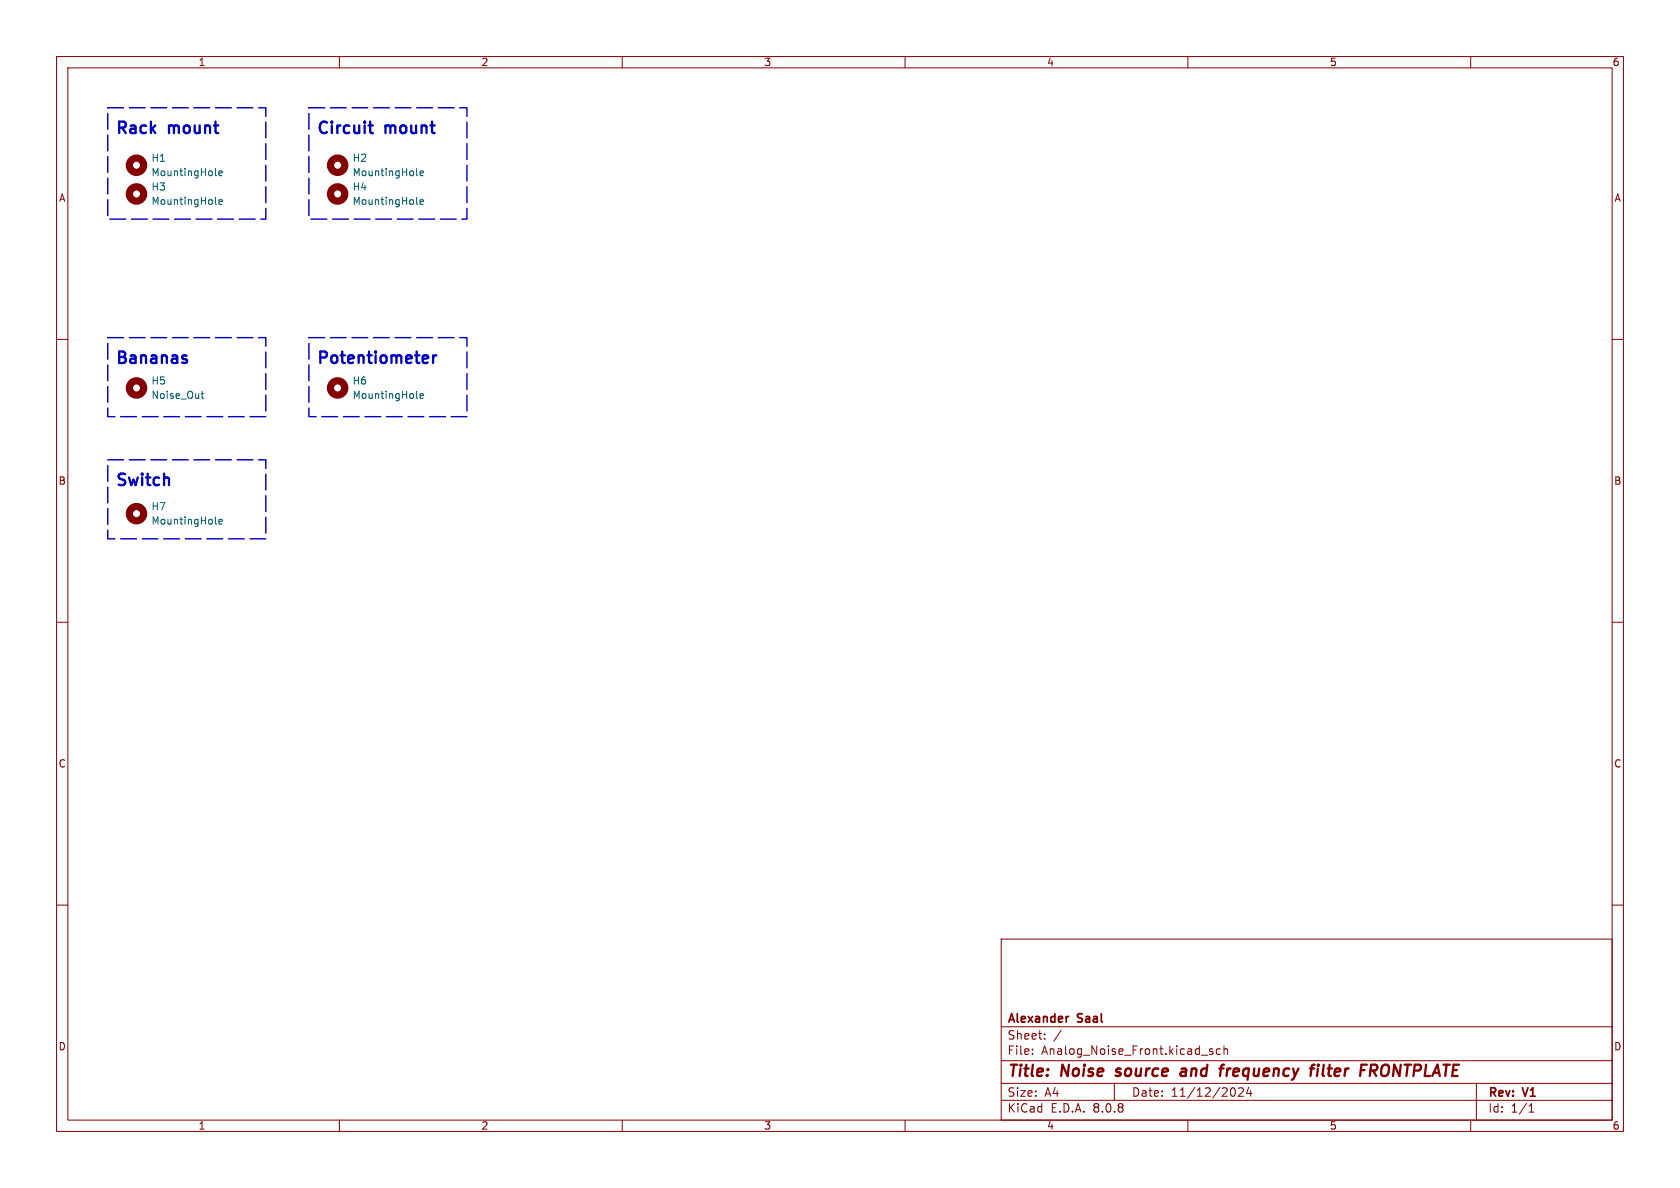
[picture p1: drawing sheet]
<svg xmlns="http://www.w3.org/2000/svg" width="297mm" height="210mm" viewBox="0 0 297 210" stroke-linecap="round" stroke-linejoin="round" font-family="sans-serif">
<g fill="none" stroke="#840000" stroke-width=".18">
<path d="M10 10h277v190h-277zM12 12h273v186h-273zM60 10v2M110 10v2M160 10v2M210 10v2M260 10v2M10 60h2M285 60h2M10 110h2M285 110h2M10 160h2"/>
<path d="M177 166h108v32h-108zM285 160h2M60 198v2M110 198v2M160 198v2M177 194.5h108M177 191.5h108M177 187.5h108M177 181.5h108M182.5 186.3v.1M182.5 185.5v.1M184.7 183.6v.1"/>
<path d="M184.7 182.8v.1M187.6 182.1l-1.3 2M197 191.5v3M210 198v2M214.4 185.5l-.4-.1-.2 .2 .1 .2 .5 .2v.3h-.6M215.7 185.5l-.4-.1-.3 .3v.4l.2 .2h.5M216.4 185.5l.2-.1 .4 .1v.9M216.4 184.9v1.5M218.2 192.4l.2 .8-.2 .5-.2 .1M219.7 192.4v.5l-.8 .9h.9M220.7 192.2l-.3 1.1h.9M221.1 192.8v1"/>
<path d="M260 198v2M261 191.5v6.5M270.3 196.6h.9M270.3 195.5l.4-.4v1.5"/>
</g>
<g fill="none" stroke="#840000" stroke-width=".4">
<path d="M197.2 190.1l.2 .1M197.5 189l-.2 .3 .1 .1M208.9 189l.2-.1 .5 .1M209.7 189.4h-.7a.4 .4 0 0 0-.3 .4 .4 .4 0 0 0 .2 .4l.7-.1M217 188.9l-.2 1.3M217.6 188.9l-.4 .1-.3 .3M233 188.9l-.2 1.3M233.1 188.2v.2M233.1 188.2l-.1 .1 .1 .1M233.1 188.2l.1 .1-.1 .1M234 188.2l-.2 1.7 .3 .3M242.3 189.3h.7a.55 .55 0 0 0 .5-.5 .55 .55 0 0 0-.3-.6h-.8l-.2 2"/>
<path d="M242.8 189.3l.5 .9"/>
</g>
<path d="M188.8 179.7h.1" fill="none" stroke="#840000" stroke-width=".3"/>
<g fill="none" stroke="#840000" stroke-width="1.3">
<circle cx="24.1" cy="29.2" r="1.27"/>
<circle cx="24.1" cy="34.3" r="1.27"/>
<circle cx="59.7" cy="34.3" r="1.27"/>
<circle cx="59.7" cy="29.2" r="1.27"/>
<circle cx="24.1" cy="68.6" r="1.27"/>
<circle cx="59.7" cy="68.6" r="1.27"/>
<circle cx="24.1" cy="90.8" r="1.27"/>
</g>
<g fill="none" stroke="#006464" stroke-width=".18">
<path d="M38.1 30.9l.2 .2M38.1 36l.2 .1M38.7 30.6l.6-.1-.1-.2-.3-.1-.2 .2 .1 .6h.4M38.7 35.7l.6-.1-.1-.2-.3-.1-.2 .2 .1 .6h.4M73.6 30.9l.2 .2M73.6 36l.2 .1M74.3 30.6l.6-.1-.1-.2-.4-.1-.1 .2v.6h.5M74.3 35.7l.6-.1-.1-.2-.4-.1-.1 .2v.6h.5M35.6 69.6h.4M35.7 69.2v1l.3 .2M73.6 70.2l.2 .2M74.3 70l.6-.1-.1-.3h-.4l-.1 .2v.6h.5"/>
<path d="M38.1 92.5l.2 .2M38.7 92.2l.6-.1-.1-.2-.3-.1-.2 .2 .1 .6h.4"/>
</g>
<path d="M65.1 22.2h.8M65.7 23.5h.2M33 63.6l.1 .2-.1 .3M76.6 62.8v1.4M77.1 62.8a.52 .52 0 0 0-.5 .4" fill="none" stroke="#0000c2" stroke-width=".41"/>
<path d="M19 19.1h28v19.6h-28zM54.6 19.1h27.9v19.6h-27.9zM19 59.7h28v14h-28zM54.6 59.7h27.9v14h-27.9zM19 81.3h28v14h-28z" fill="none" stroke="#0000c2" stroke-width=".25" stroke-dasharray="2.8 1"/>
<g font-size="2.8" fill="#0000c2">
<text x="20.3" y="24.2">Rack</text>
<text x="29.9" y="24.2">mount</text>
<text x="55.9" y="24.2">Circuit</text>
<text x="68.2" y="24.2">mount</text>
<text x="20.3" y="64.9">Bananas</text>
<text x="55.9" y="64.9">Potentiometer</text>
<text x="20.3" y="86.5">Switch</text>
</g>
<g font-size="2.8" fill="#840000">
<text x="178" y="190.9">Title:</text>
<text x="187.7" y="190.9">Noise</text>
<text x="198.2" y="190.9">source</text>
<text x="210.4" y="190.9">and</text>
<text x="218.2" y="190.9">frequency</text>
<text x="235" y="190.9">filter</text>
<text x="244.5" y="190.9">FRONTPLATE</text>
</g>
<g font-size="2.1" fill="#840000">
<text x="178" y="184">Sheet:</text>
<text x="178" y="181.2">Alexander</text>
<text x="190.6" y="181.2">Saal</text>
<text x="178" y="186.7">File:</text>
<text x="184.1" y="186.7">Analog_Noise_Front.kicad_sch</text>
<text x="178" y="196.9">KiCad</text>
<text x="178" y="194.1">Size:</text>
<text x="184.7" y="194.1">A4</text>
<text x="185.7" y="196.9">E.D.A.</text>
<text x="193.3" y="196.9">8.0.8</text>
<text x="200" y="194.1">Date:</text>
<text x="207" y="194.1">11/12/2024</text>
<text x="263" y="194.3">Rev:</text>
<text x="263" y="196.9">Id:</text>
<text x="267.1" y="196.9">1/1</text>
<text x="269.4" y="194.3">V1</text>
</g>
<g font-size="1.8" fill="#840000">
<text x="35" y="11.9">1</text>
<text x="85" y="11.9">2</text>
<text x="135" y="11.9">3</text>
<text x="185" y="11.9">4</text>
<text x="235" y="11.9">5</text>
<text x="285" y="11.9">6</text>
<text x="10.3" y="35.9">A</text>
<text x="285.3" y="35.9">A</text>
<text x="10.3" y="85.9">B</text>
<text x="285.3" y="85.9">B</text>
<text x="10.3" y="135.9">C</text>
<text x="285.3" y="135.9">C</text>
<text x="10.3" y="185.9">D</text>
<text x="285.3" y="185.9">D</text>
<text x="35" y="199.9">1</text>
<text x="85" y="199.9">2</text>
<text x="135" y="199.9">3</text>
<text x="185" y="199.9">4</text>
<text x="235" y="199.9">5</text>
<text x="285" y="199.9">6</text>
</g>
<g font-size="1.8" fill="#006464">
<text x="26.7" y="28.8">H1</text>
<text x="62.2" y="28.8">H2</text>
<text x="26.7" y="31.3">MountingHole</text>
<text x="26.7" y="33.9">H3</text>
<text x="62.2" y="31.3">MountingHole</text>
<text x="62.2" y="33.9">H4</text>
<text x="26.7" y="36.4">MountingHole</text>
<text x="62.2" y="36.4">MountingHole</text>
<text x="26.7" y="68.2">H5</text>
<text x="26.7" y="70.7">Noise_Out</text>
<text x="62.2" y="68.2">H6</text>
<text x="62.2" y="70.7">MountingHole</text>
<text x="26.7" y="90.4">H7</text>
<text x="26.7" y="92.9">MountingHole</text>
</g>
</svg>
